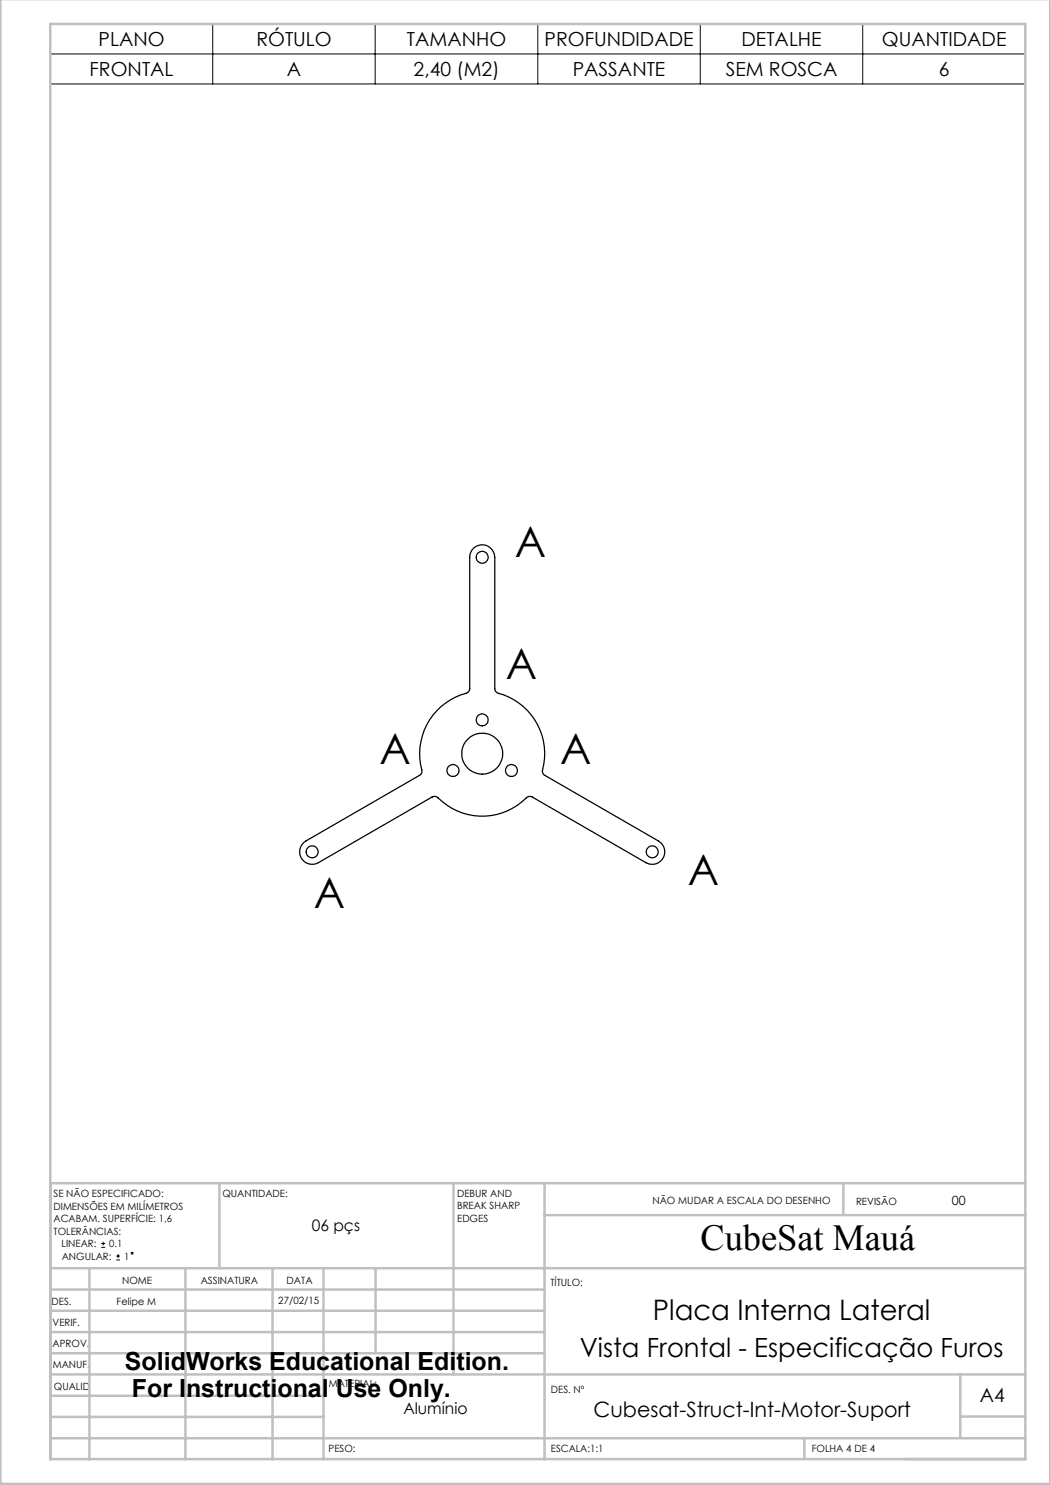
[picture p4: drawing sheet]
<svg xmlns="http://www.w3.org/2000/svg" width="210mm" height="297mm" viewBox="0 0 210 297" stroke-linecap="round" stroke-linejoin="round" font-family="sans-serif">
<g fill="none" stroke="#000" stroke-width=".2">
<path d="M10.1 4.8h194.9v12h-194.9zM10.1 10.8h194.9M42.5 4.8v12M75 4.8v12M107.6 4.8v12M140.1 4.8v12M172.5 4.8v12M20.2 249.5h.8M20.2 248.7h.8M20.6 248.4v.7M23.2 252h.8M23.2 251.2h.8"/>
<path d="M23.6 250.8v.8"/>
<circle cx="26.4" cy="250.6" r=".19"/>
</g>
<g fill="none" stroke="#c0c0c0" stroke-width=".5">
<path d="M.1 -.1v296.9h209.9v-296.9M10.1 4.8h195v287h-195zM43.9 236.6v17M90.7 236.6v38.3M108.9 236.6v55.3M168.7 236.6v6.3M205.1 236.6h-195v55.3M10.1 253.6h195M10.1 257.9h98.8M17.9 253.6v38.3M37.1 253.6v38.3M54.5 253.6v38.3"/>
<path d="M64.7 253.6v38.3M75.1 253.6v17M108.9 243h96.2M10.1 270.6h98.8M10.1 266.4h98.8M10.1 262.1h98.8M10.1 279.1h54.6M10.1 274.9h195M192.1 274.8v12.7M10.1 287.7h195M10.1 283.4h54.6M160.9 287.5v4.3"/>
<path d="M192.1 283.3h13"/>
</g>
<g fill="none" stroke="#000" stroke-width=".25">
<path d="M94.8 109.6a2.51 2.51 0 0 1 2.7-.4 2.51 2.51 0 0 1 1.5 2.3v26.2a.98 .98 0 0 0 .7 1 12.6 12.6 0 0 1 8.8 15.6l.3 .7 22.9 13.2a2.51 2.51 0 0 1 .9 3.4 2.51 2.51 0 0 1-3.4 .9l-22.7-13.1a.97 .97 0 0 0-1.2 .2 12.5 12.5 0 0 1-18-.2l-.4-.1-.5 .1-22.7 13.1a2.51 2.51 0 0 1-3.4-.9 2.51 2.51 0 0 1 .9-3.4l22.7-13.1a1 1 0 0 0 .4-1.2 12.6 12.6 0 0 1 9.2-15.4l.4-.6v-26.4a2.54 2.54 0 0 1 .9-1.9z"/>
<circle cx="96.4" cy="111.5" r="1.19"/>
<circle cx="90.6" cy="154.1" r="1.2"/>
<circle cx="96.4" cy="150.7" r="4.1"/>
<circle cx="96.4" cy="144" r="1.2"/>
<circle cx="102.3" cy="154.1" r="1.19"/>
<circle cx="62.4" cy="170.4" r="1.19"/>
<circle cx="130.4" cy="170.4" r="1.19"/>
</g>
<g font-size="8.5">
<text x="103" y="111.3">A</text>
<text x="101.2" y="135.8">A</text>
<text x="75.9" y="152.8">A</text>
<text x="112" y="152.8">A</text>
<text x="137.6" y="177">A</text>
<text x="62.8" y="181.7">A</text>
</g>
<text font-size="7.3" x="140.1" y="249.9">CubeSat Mauá</text>
<text font-size="5.6" x="130.6" y="264">Placa Interna Lateral</text>
<text font-size="5.3" x="116" y="271.4">Vista Frontal - Especificação Furos</text>
<g font-size="5">
<text x="25" y="274">SolidWorks Educational Edition.</text>
<text x="26.4" y="279.5">For Instructional Use Only.</text>
</g>
<text font-size="4.2" x="118.7" y="283.4">Cubesat-Struct-Int-Motor-Suport</text>
<g font-size="3.9">
<text x="19.7" y="9.2">PLANO</text>
<text x="51.3" y="9.2">RÓTULO</text>
<text x="81.4" y="9.2">TAMANHO</text>
<text x="108.9" y="9.2">PROFUNDIDADE</text>
<text x="148.3" y="9.2">DETALHE</text>
<text x="176.4" y="9.2">QUANTIDADE</text>
<text x="17.9" y="15.2">FRONTAL</text>
<text x="57.4" y="15.2">A</text>
<text x="82.7" y="15.2">2,40 (M2)</text>
<text x="114.6" y="15.2">PASSANTE</text>
<text x="145.1" y="15.2">SEM ROSCA</text>
<text x="187.7" y="15.2">6</text>
<text x="196" y="280.4">A4</text>
</g>
<g font-size="3.2">
<text x="62.4" y="246.3">06 pçs</text>
<text x="80.7" y="282.8">Alumínio</text>
</g>
<text font-size="2.5" x="190.4" y="240.9">00</text>
<g font-size="2">
<text x="10.7" y="239.5">SE NÃO ESPECIFICADO:</text>
<text x="44.5" y="239.5">QUANTIDADE:</text>
<text x="91.4" y="239.4">DEBUR AND</text>
<text x="10.7" y="242">DIMENSÕES EM MILÍMETROS</text>
<text x="10.7" y="244.5">ACABAM. SUPERFÍCIE: 1,6</text>
<text x="91.4" y="241.9">BREAK SHARP</text>
<text x="91.4" y="244.4">EDGES</text>
<text x="130.5" y="240.8">NÃO MUDAR A ESCALA DO DESENHO</text>
<text x="171.2" y="241">REVISÃO</text>
<text x="10.7" y="247">TOLERÂNCIAS:</text>
<text x="12.3" y="249.5">LINEAR:</text>
<text x="12.3" y="252">ANGULAR:</text>
<text x="21.8" y="249.5">0.1</text>
<text x="24.8" y="252">1</text>
<text x="24.4" y="256.9">NOME</text>
<text x="40.1" y="256.8">ASSINATURA</text>
<text x="57.3" y="256.8">DATA</text>
<text x="110.1" y="257.1">TÍTULO:</text>
<text x="10.3" y="260.9">DES.</text>
<text x="23.3" y="261">Felipe M</text>
<text x="55.7" y="260.8">27/02/15</text>
<text x="10.5" y="269.3">APROV.</text>
<text x="10.5" y="265.2">VERIF.</text>
<text x="10.6" y="273.6">MANUF.</text>
<text x="10.8" y="278">QUALID</text>
<text x="65.8" y="277.4">MATERIAL:</text>
<text x="110.2" y="278.5">DES. Nº</text>
<text x="65.7" y="290.4">PESO:</text>
<text x="110.2" y="290.5">ESCALA:1:1</text>
<text x="162.4" y="290.4">FOLHA 4 DE 4</text>
</g>
</svg>
